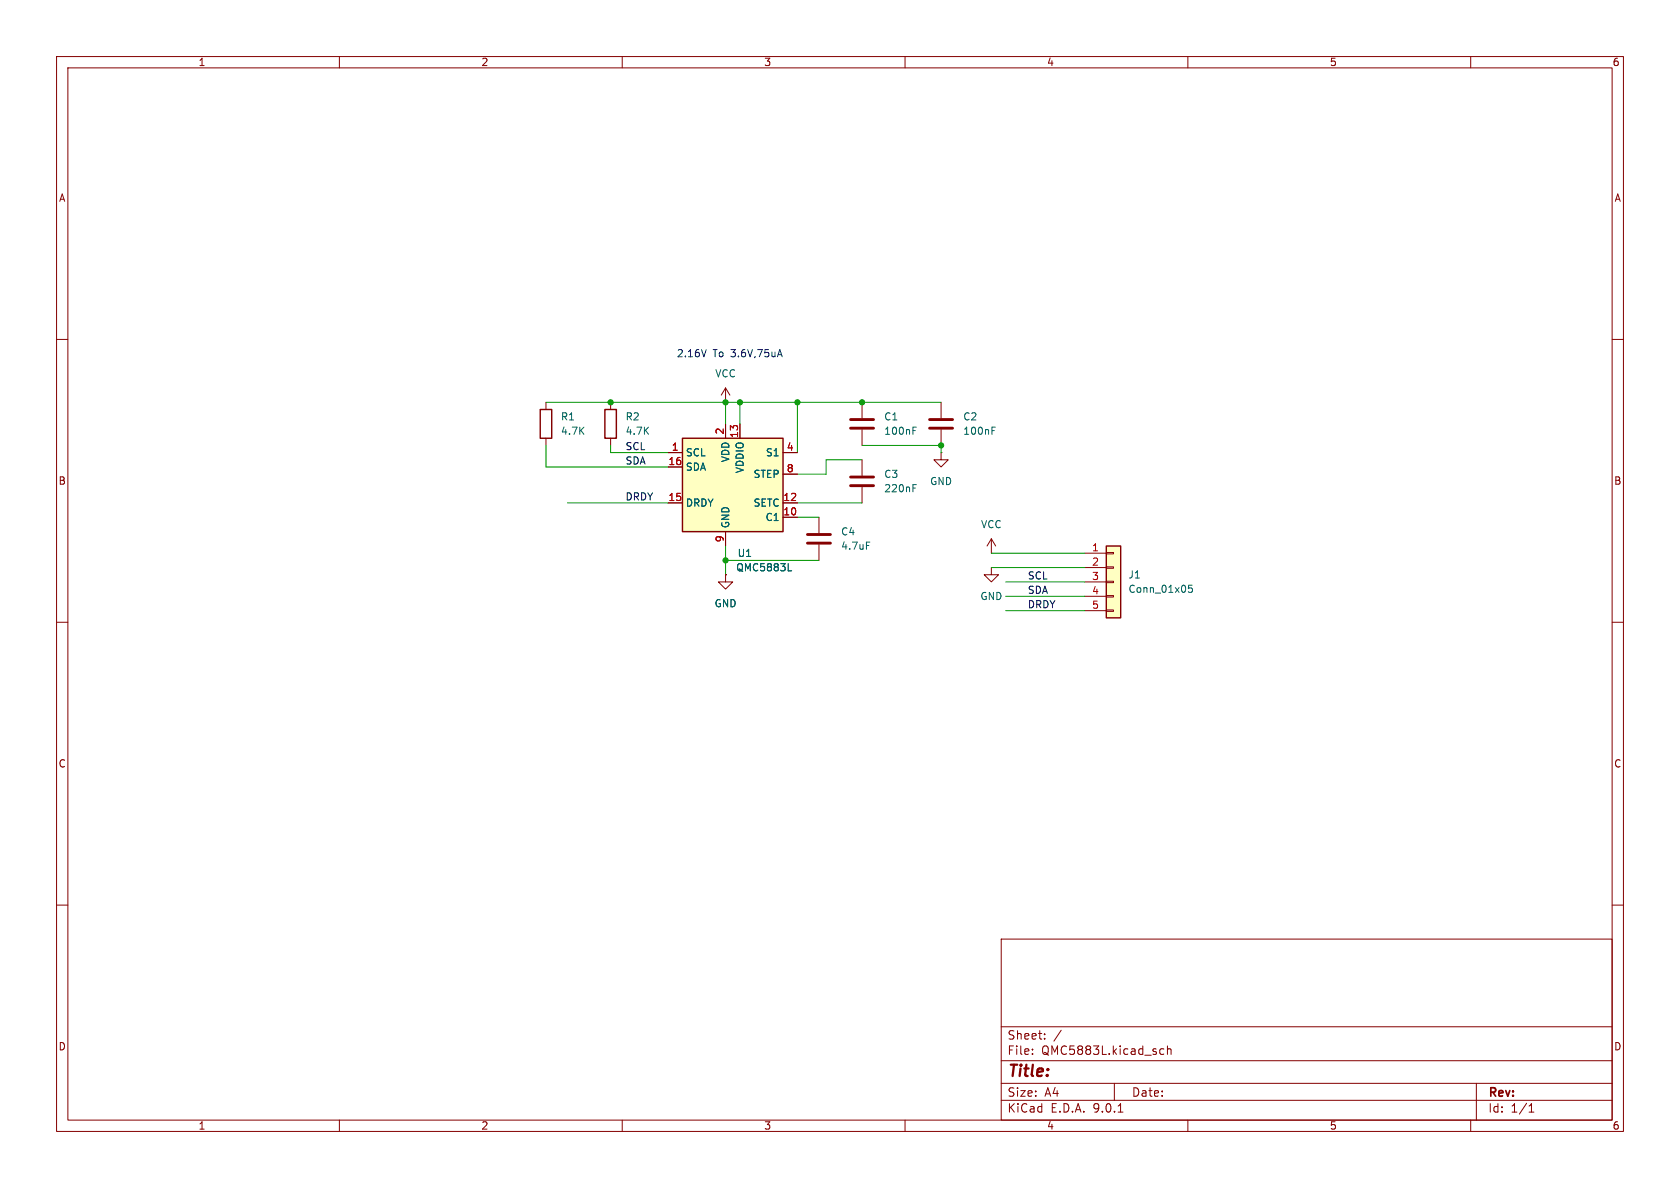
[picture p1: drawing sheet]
(kicad_sch
 (version 20250114)
 (generator "eeschema")
 (generator_version "9.0")
 (paper "A4")
 (lib_symbols
  (symbol "Connector_Generic:Conn_01x05"
   (pin_names
    (offset 1.016) (hide yes)) (exclude_from_sim no) (in_bom yes) (on_board yes)
   (property "Reference" "J" (at 0 7.62 0) (effects (font (size 1.27 1.27))))
   (property "Value" "Conn_01x05" (at 0 -7.62 0) (effects (font (size 1.27 1.27))))
   (property "Footprint" "" (at 0 0 0) (effects (font (size 1.27 1.27)) (hide yes)))
   (property "Datasheet" "~" (at 0 0 0) (effects (font (size 1.27 1.27)) (hide yes)))
   (property "Description" "Generic connector, single row, 01x05, script generated (kicad-library-utils/schlib/autogen/connector/)" (at 0 0 0) (effects (font (size 1.27 1.27)) (hide yes)))
   (symbol "Conn_01x05_1_1"
    (rectangle (start -1.27 6.35) (end 1.27 -6.35) (stroke (width 0.254) (type default)) (fill (type background)))
    (rectangle (start -1.27 5.207) (end 0 4.953) (stroke (width 0.1524) (type default)) (fill (type none)))
    (rectangle (start -1.27 2.667) (end 0 2.413) (stroke (width 0.1524) (type default)) (fill (type none)))
    (rectangle (start -1.27 0.127) (end 0 -0.127) (stroke (width 0.1524) (type default)) (fill (type none)))
    (rectangle (start -1.27 -2.413) (end 0 -2.667) (stroke (width 0.1524) (type default)) (fill (type none)))
    (rectangle (start -1.27 -4.953) (end 0 -5.207) (stroke (width 0.1524) (type default)) (fill (type none)))
    (pin passive line (at -5.08 5.08 0) (length 3.81) (name "Pin_1" (effects (font (size 1.27 1.27)))) (number "1" (effects (font (size 1.27 1.27)))))
    (pin passive line (at -5.08 2.54 0) (length 3.81) (name "Pin_2" (effects (font (size 1.27 1.27)))) (number "2" (effects (font (size 1.27 1.27)))))
    (pin passive line (at -5.08 0 0) (length 3.81) (name "Pin_3" (effects (font (size 1.27 1.27)))) (number "3" (effects (font (size 1.27 1.27)))))
    (pin passive line (at -5.08 -2.54 0) (length 3.81) (name "Pin_4" (effects (font (size 1.27 1.27)))) (number "4" (effects (font (size 1.27 1.27)))))
    (pin passive line (at -5.08 -5.08 0) (length 3.81) (name "Pin_5" (effects (font (size 1.27 1.27)))) (number "5" (effects (font (size 1.27 1.27))))))
   (embedded_fonts no))
  (symbol "PCM_Capacitor_AKL:C_1206"
   (pin_numbers (hide yes))
   (pin_names
    (offset 0.254)) (exclude_from_sim no) (in_bom yes) (on_board yes)
   (property "Reference" "C" (at 0.635 2.54 0) (effects (font (size 1.27 1.27)) (justify left)))
   (property "Value" "C_1206" (at 0.635 -2.54 0) (effects (font (size 1.27 1.27)) (justify left)))
   (property "Footprint" "PCM_Capacitor_SMD_AKL:C_1206_3216Metric" (at 0.9652 -3.81 0) (effects (font (size 1.27 1.27)) (hide yes)))
   (property "Datasheet" "~" (at 0 0 0) (effects (font (size 1.27 1.27)) (hide yes)))
   (property "Description" "SMD 1206 MLCC capacitor, Alternate KiCad Library" (at 0 0 0) (effects (font (size 1.27 1.27)) (hide yes)))
   (symbol "C_1206_0_1"
    (polyline (pts (xy -2.032 0.762) (xy 2.032 0.762)) (stroke (width 0.508) (type default)) (fill (type none)))
    (polyline (pts (xy -2.032 -0.762) (xy 2.032 -0.762)) (stroke (width 0.508) (type default)) (fill (type none))))
   (symbol "C_1206_0_2"
    (polyline (pts (xy -2.54 -2.54) (xy -0.381 -0.381)) (stroke (width 0) (type default)) (fill (type none)))
    (polyline (pts (xy -0.508 -0.508) (xy -1.651 0.635)) (stroke (width 0.508) (type default)) (fill (type none)))
    (polyline (pts (xy -0.508 -0.508) (xy 0.635 -1.651)) (stroke (width 0.508) (type default)) (fill (type none)))
    (polyline (pts (xy 0.381 0.381) (xy 2.54 2.54)) (stroke (width 0) (type default)) (fill (type none)))
    (polyline (pts (xy 0.508 0.508) (xy -0.635 1.651)) (stroke (width 0.508) (type default)) (fill (type none)))
    (polyline (pts (xy 0.508 0.508) (xy 1.651 -0.635)) (stroke (width 0.508) (type default)) (fill (type none))))
   (symbol "C_1206_1_1"
    (pin passive line (at 0 3.81 270) (length 2.794) (name "~" (effects (font (size 1.27 1.27)))) (number "1" (effects (font (size 1.27 1.27)))))
    (pin passive line (at 0 -3.81 90) (length 2.794) (name "~" (effects (font (size 1.27 1.27)))) (number "2" (effects (font (size 1.27 1.27))))))
   (symbol "C_1206_1_2"
    (pin passive line (at -2.54 -2.54 90) (length 0) (name "~" (effects (font (size 1.27 1.27)))) (number "2" (effects (font (size 1.27 1.27)))))
    (pin passive line (at 2.54 2.54 270) (length 0) (name "~" (effects (font (size 1.27 1.27)))) (number "1" (effects (font (size 1.27 1.27))))))
   (embedded_fonts no))
  (symbol "PCM_Resistor_AKL:R_1206"
   (pin_numbers (hide yes))
   (pin_names
    (offset 0)) (exclude_from_sim no) (in_bom yes) (on_board yes)
   (property "Reference" "R" (at 2.54 1.27 0) (effects (font (size 1.27 1.27)) (justify left)))
   (property "Value" "R_1206" (at 2.54 -1.27 0) (effects (font (size 1.27 1.27)) (justify left)))
   (property "Footprint" "PCM_Resistor_SMD_AKL:R_1206_3216Metric" (at 0 -11.43 0) (effects (font (size 1.27 1.27)) (hide yes)))
   (property "Datasheet" "~" (at 0 0 0) (effects (font (size 1.27 1.27)) (hide yes)))
   (property "Description" "SMD 1206 Chip Resistor, European Symbol, Alternate KiCad Library" (at 0 0 0) (effects (font (size 1.27 1.27)) (hide yes)))
   (symbol "R_1206_0_1"
    (rectangle (start -1.016 2.54) (end 1.016 -2.54) (stroke (width 0.254) (type default)) (fill (type none))))
   (symbol "R_1206_0_2"
    (polyline (pts (xy -2.54 -2.54) (xy -1.524 -1.524)) (stroke (width 0) (type default)) (fill (type none)))
    (polyline (pts (xy 1.524 1.524) (xy 2.54 2.54)) (stroke (width 0) (type default)) (fill (type none)))
    (polyline (pts (xy 1.524 1.524) (xy 0.889 2.159) (xy -2.159 -0.889) (xy -0.889 -2.159) (xy 2.159 0.889) (xy 1.524 1.524)) (stroke (width 0.254) (type default)) (fill (type none))))
   (symbol "R_1206_1_1"
    (pin passive line (at 0 3.81 270) (length 1.27) (name "~" (effects (font (size 1.27 1.27)))) (number "1" (effects (font (size 1.27 1.27)))))
    (pin passive line (at 0 -3.81 90) (length 1.27) (name "~" (effects (font (size 1.27 1.27)))) (number "2" (effects (font (size 1.27 1.27))))))
   (symbol "R_1206_1_2"
    (pin passive line (at -2.54 -2.54 0) (length 0) (name "" (effects (font (size 1.27 1.27)))) (number "2" (effects (font (size 1.27 1.27)))))
    (pin passive line (at 2.54 2.54 180) (length 0) (name "" (effects (font (size 1.27 1.27)))) (number "1" (effects (font (size 1.27 1.27))))))
   (embedded_fonts no))
  (symbol "QMC5883L_1" (exclude_from_sim no) (in_bom yes) (on_board yes)
   (property "Reference" "U" (at -7.62 7.62 0) (effects (font (size 1.27 1.27)) (justify left top)))
   (property "Value" "QMC5883L" (at 5.08 7.62 0) (effects (font (size 1.27 1.27)) (justify left top)))
   (property "Footprint" "Package_LGA:LGA-16_3x3mm_P0.5mm" (at 2.54 -3.048 0) (effects (font (size 1.27 1.27)) (hide yes)))
   (property "Datasheet" "https://www.jlc-smt.com/lcsc/detail?componentCode=C976032" (at 11.684 37.846 0) (effects (font (size 1.27 1.27)) (hide yes)))
   (property "Description" "3-axis Magnetic Sensor, I2C Interface, LGA-16(3x3)" (at 5.08 -3.302 0) (effects (font (size 1.27 1.27)) (hide yes)))
   (symbol "QMC5883L_1_0_1"
    (rectangle (start -7.62 5.08) (end 10.16 -11.43) (stroke (width 0.254) (type default)) (fill (type background))))
   (symbol "QMC5883L_1_1_1"
    (pin input line (at -10.16 2.54 0) (length 2.54) (name "SCL" (effects (font (size 1.27 1.27)))) (number "1" (effects (font (size 1.27 1.27)))))
    (pin bidirectional line (at -10.16 0 0) (length 2.54) (name "SDA" (effects (font (size 1.27 1.27)))) (number "16" (effects (font (size 1.27 1.27)))))
    (pin output line (at -10.16 -6.35 0) (length 2.54) (name "DRDY" (effects (font (size 1.27 1.27)))) (number "15" (effects (font (size 1.27 1.27)))))
    (pin power_in line (at 0 7.62 270) (length 2.54) (name "VDD" (effects (font (size 1.27 1.27)))) (number "2" (effects (font (size 1.27 1.27)))))
    (pin passive line (at 0 -13.97 90) (length 2.54) (hide yes) (name "GND" (effects (font (size 1.27 1.27)))) (number "11" (effects (font (size 1.27 1.27)))))
    (pin power_in line (at 0 -13.97 90) (length 2.54) (name "GND" (effects (font (size 1.27 1.27)))) (number "9" (effects (font (size 1.27 1.27)))))
    (pin no_connect line (at 1.27 -2.54 180) (length 2.54) (hide yes) (name "NC" (effects (font (size 1.27 1.27)))) (number "14" (effects (font (size 1.27 1.27)))))
    (pin no_connect line (at 1.27 -2.54 180) (length 2.54) (hide yes) (name "NC" (effects (font (size 1.27 1.27)))) (number "3" (effects (font (size 1.27 1.27)))))
    (pin no_connect line (at 1.27 -2.54 180) (length 2.54) (hide yes) (name "NC" (effects (font (size 1.27 1.27)))) (number "5" (effects (font (size 1.27 1.27)))))
    (pin no_connect line (at 1.27 -2.54 180) (length 2.54) (hide yes) (name "NC" (effects (font (size 1.27 1.27)))) (number "6" (effects (font (size 1.27 1.27)))))
    (pin no_connect line (at 1.27 -2.54 180) (length 2.54) (hide yes) (name "NC" (effects (font (size 1.27 1.27)))) (number "7" (effects (font (size 1.27 1.27)))))
    (pin power_in line (at 2.54 7.62 270) (length 2.54) (name "VDDIO" (effects (font (size 1.27 1.27)))) (number "13" (effects (font (size 1.27 1.27)))))
    (pin passive line (at 12.7 2.54 180) (length 2.54) (name "S1" (effects (font (size 1.27 1.27)))) (number "4" (effects (font (size 1.27 1.27)))))
    (pin passive line (at 12.7 -1.27 180) (length 2.54) (name "STEP" (effects (font (size 1.27 1.27)))) (number "8" (effects (font (size 1.27 1.27)))))
    (pin passive line (at 12.7 -6.35 180) (length 2.54) (name "SETC" (effects (font (size 1.27 1.27)))) (number "12" (effects (font (size 1.27 1.27)))))
    (pin passive line (at 12.7 -8.89 180) (length 2.54) (name "C1" (effects (font (size 1.27 1.27)))) (number "10" (effects (font (size 1.27 1.27))))))
   (embedded_fonts no))
  (symbol "power:GND"
   (power)
   (pin_numbers (hide yes))
   (pin_names
    (offset 0) (hide yes)) (exclude_from_sim no) (in_bom yes) (on_board yes)
   (property "Reference" "#PWR" (at 0 -6.35 0) (effects (font (size 1.27 1.27)) (hide yes)))
   (property "Value" "GND" (at 0 -3.81 0) (effects (font (size 1.27 1.27))))
   (property "Footprint" "" (at 0 0 0) (effects (font (size 1.27 1.27)) (hide yes)))
   (property "Datasheet" "" (at 0 0 0) (effects (font (size 1.27 1.27)) (hide yes)))
   (property "Description" "Power symbol creates a global label with name \"GND\" , ground" (at 0 0 0) (effects (font (size 1.27 1.27)) (hide yes)))
   (symbol "GND_0_1"
    (polyline (pts (xy 0 0) (xy 0 -1.27) (xy 1.27 -1.27) (xy 0 -2.54) (xy -1.27 -1.27) (xy 0 -1.27)) (stroke (width 0) (type default)) (fill (type none))))
   (symbol "GND_1_1"
    (pin power_in line (at 0 0 270) (length 0) (name "~" (effects (font (size 1.27 1.27)))) (number "1" (effects (font (size 1.27 1.27))))))
   (embedded_fonts no))
  (symbol "power:VCC"
   (power)
   (pin_numbers (hide yes))
   (pin_names
    (offset 0) (hide yes)) (exclude_from_sim no) (in_bom yes) (on_board yes)
   (property "Reference" "#PWR" (at 0 -3.81 0) (effects (font (size 1.27 1.27)) (hide yes)))
   (property "Value" "VCC" (at 0 3.556 0) (effects (font (size 1.27 1.27))))
   (property "Footprint" "" (at 0 0 0) (effects (font (size 1.27 1.27)) (hide yes)))
   (property "Datasheet" "" (at 0 0 0) (effects (font (size 1.27 1.27)) (hide yes)))
   (property "Description" "Power symbol creates a global label with name \"VCC\"" (at 0 0 0) (effects (font (size 1.27 1.27)) (hide yes)))
   (symbol "VCC_0_1"
    (polyline (pts (xy -0.762 1.27) (xy 0 2.54)) (stroke (width 0) (type default)) (fill (type none)))
    (polyline (pts (xy 0 2.54) (xy 0.762 1.27)) (stroke (width 0) (type default)) (fill (type none)))
    (polyline (pts (xy 0 0) (xy 0 2.54)) (stroke (width 0) (type default)) (fill (type none))))
   (symbol "VCC_1_1"
    (pin power_in line (at 0 0 90) (length 0) (name "~" (effects (font (size 1.27 1.27)))) (number "1" (effects (font (size 1.27 1.27))))))
   (embedded_fonts no)))
 (text "2.16V To 3.6V,75uA"
  (exclude_from_sim no)
  (at 129.032 62.738 0)
  (effects (font (size 1.27 1.27))))
 (junction
  (at 128.27 71.12)
  (diameter 0)
  (color 0 0 0 0))
 (junction
  (at 140.97 71.12)
  (diameter 0)
  (color 0 0 0 0))
 (junction
  (at 128.27 99.06)
  (diameter 0)
  (color 0 0 0 0))
 (junction
  (at 130.81 71.12)
  (diameter 0)
  (color 0 0 0 0))
 (junction
  (at 107.95 71.12)
  (diameter 0)
  (color 0 0 0 0))
 (junction
  (at 152.4 71.12)
  (diameter 0)
  (color 0 0 0 0))
 (junction
  (at 166.37 78.74)
  (diameter 0)
  (color 0 0 0 0))
 (wire
  (pts (xy 96.52 71.12) (xy 107.95 71.12))
  (stroke (width 0) (type default)))
 (wire
  (pts (xy 146.05 83.82) (xy 146.05 81.28))
  (stroke (width 0) (type default)))
 (wire
  (pts (xy 128.27 74.93) (xy 128.27 71.12))
  (stroke (width 0) (type default)))
 (wire
  (pts (xy 128.27 71.12) (xy 130.81 71.12))
  (stroke (width 0) (type default)))
 (wire
  (pts (xy 130.81 71.12) (xy 130.81 74.93))
  (stroke (width 0) (type default)))
 (wire
  (pts (xy 140.97 83.82) (xy 146.05 83.82))
  (stroke (width 0) (type default)))
 (wire
  (pts (xy 128.27 99.06) (xy 128.27 96.52))
  (stroke (width 0) (type default)))
 (wire
  (pts (xy 177.8 102.87) (xy 191.77 102.87))
  (stroke (width 0) (type default)))
 (wire
  (pts (xy 140.97 71.12) (xy 140.97 80.01))
  (stroke (width 0) (type default)))
 (wire
  (pts (xy 107.95 80.01) (xy 107.95 78.74))
  (stroke (width 0) (type default)))
 (wire
  (pts (xy 140.97 88.9) (xy 152.4 88.9))
  (stroke (width 0) (type default)))
 (wire
  (pts (xy 152.4 71.12) (xy 166.37 71.12))
  (stroke (width 0) (type default)))
 (wire
  (pts (xy 128.27 99.06) (xy 144.78 99.06))
  (stroke (width 0) (type default)))
 (wire
  (pts (xy 100.33 88.9) (xy 118.11 88.9))
  (stroke (width 0) (type default)))
 (wire
  (pts (xy 175.26 100.33) (xy 191.77 100.33))
  (stroke (width 0) (type default)))
 (wire
  (pts (xy 107.95 71.12) (xy 128.27 71.12))
  (stroke (width 0) (type default)))
 (wire
  (pts (xy 140.97 91.44) (xy 144.78 91.44))
  (stroke (width 0) (type default)))
 (wire
  (pts (xy 118.11 80.01) (xy 107.95 80.01))
  (stroke (width 0) (type default)))
 (wire
  (pts (xy 128.27 101.6) (xy 128.27 99.06))
  (stroke (width 0) (type default)))
 (wire
  (pts (xy 96.52 82.55) (xy 96.52 78.74))
  (stroke (width 0) (type default)))
 (wire
  (pts (xy 177.8 107.95) (xy 191.77 107.95))
  (stroke (width 0) (type default)))
 (wire
  (pts (xy 146.05 81.28) (xy 152.4 81.28))
  (stroke (width 0) (type default)))
 (wire
  (pts (xy 177.8 105.41) (xy 191.77 105.41))
  (stroke (width 0) (type default)))
 (wire
  (pts (xy 130.81 71.12) (xy 140.97 71.12))
  (stroke (width 0) (type default)))
 (wire
  (pts (xy 166.37 78.74) (xy 166.37 80.01))
  (stroke (width 0) (type default)))
 (wire
  (pts (xy 118.11 82.55) (xy 96.52 82.55))
  (stroke (width 0) (type default)))
 (wire
  (pts (xy 140.97 71.12) (xy 152.4 71.12))
  (stroke (width 0) (type default)))
 (wire
  (pts (xy 152.4 78.74) (xy 166.37 78.74))
  (stroke (width 0) (type default)))
 (wire
  (pts (xy 175.26 97.79) (xy 191.77 97.79))
  (stroke (width 0) (type default)))
 (label "SDA"
  (at 181.61 105.41 0)
  (effects (font (size 1.27 1.27)) (justify left bottom)))
 (label "SCL"
  (at 110.49 80.01 0)
  (effects (font (size 1.27 1.27)) (justify left bottom)))
 (label "DRDY"
  (at 110.49 88.9 0)
  (effects (font (size 1.27 1.27)) (justify left bottom)))
 (label "SCL"
  (at 181.61 102.87 0)
  (effects (font (size 1.27 1.27)) (justify left bottom)))
 (label "DRDY"
  (at 181.61 107.95 0)
  (effects (font (size 1.27 1.27)) (justify left bottom)))
 (label "SDA"
  (at 110.49 82.55 0)
  (effects (font (size 1.27 1.27)) (justify left bottom)))
 (symbol
  (lib_id "PCM_Resistor_AKL:R_1206")
  (at 96.52 74.93 0)
  (unit 1)
  (exclude_from_sim no)
  (in_bom yes)
  (on_board yes)
  (dnp no)
  (fields_autoplaced yes)
  (property "Reference" "R1" (at 99.06 73.6599 0) (effects (font (size 1.27 1.27)) (justify left)))
  (property "Value" "4.7K" (at 99.06 76.1999 0) (effects (font (size 1.27 1.27)) (justify left)))
  (property "Footprint" "PCM_Resistor_SMD_AKL:R_1206_3216Metric" (at 96.52 86.36 0) (effects (font (size 1.27 1.27)) (hide yes)))
  (property "Datasheet" "~" (at 96.52 74.93 0) (effects (font (size 1.27 1.27)) (hide yes)))
  (property "Description" "SMD 1206 Chip Resistor, European Symbol, Alternate KiCad Library" (at 96.52 74.93 0) (effects (font (size 1.27 1.27)) (hide yes)))
  (pin "1")
  (pin "2"))
 (symbol
  (lib_id "power:GND")
  (at 175.26 100.33 0)
  (unit 1)
  (exclude_from_sim no)
  (in_bom yes)
  (on_board yes)
  (dnp no)
  (fields_autoplaced yes)
  (property "Reference" "#PWR04" (at 175.26 106.68 0) (effects (font (size 1.27 1.27)) (hide yes)))
  (property "Value" "GND" (at 175.26 105.41 0) (effects (font (size 1.27 1.27))))
  (property "Footprint" "" (at 175.26 100.33 0) (effects (font (size 1.27 1.27)) (hide yes)))
  (property "Datasheet" "" (at 175.26 100.33 0) (effects (font (size 1.27 1.27)) (hide yes)))
  (property "Description" "Power symbol creates a global label with name \"GND\" , ground" (at 175.26 100.33 0) (effects (font (size 1.27 1.27)) (hide yes)))
  (pin "1"))
 (symbol
  (lib_id "PCM_Capacitor_AKL:C_1206")
  (at 152.4 74.93 0)
  (unit 1)
  (exclude_from_sim no)
  (in_bom yes)
  (on_board yes)
  (dnp no)
  (fields_autoplaced yes)
  (property "Reference" "C1" (at 156.21 73.6599 0) (effects (font (size 1.27 1.27)) (justify left)))
  (property "Value" "100nF" (at 156.21 76.1999 0) (effects (font (size 1.27 1.27)) (justify left)))
  (property "Footprint" "PCM_Capacitor_SMD_AKL:C_1206_3216Metric" (at 153.3652 78.74 0) (effects (font (size 1.27 1.27)) (hide yes)))
  (property "Datasheet" "~" (at 152.4 74.93 0) (effects (font (size 1.27 1.27)) (hide yes)))
  (property "Description" "SMD 1206 MLCC capacitor, Alternate KiCad Library" (at 152.4 74.93 0) (effects (font (size 1.27 1.27)) (hide yes)))
  (pin "2")
  (pin "1"))
 (symbol
  (lib_id "power:VCC")
  (at 175.26 97.79 0)
  (unit 1)
  (exclude_from_sim no)
  (in_bom yes)
  (on_board yes)
  (dnp no)
  (fields_autoplaced yes)
  (property "Reference" "#PWR03" (at 175.26 101.6 0) (effects (font (size 1.27 1.27)) (hide yes)))
  (property "Value" "VCC" (at 175.26 92.71 0) (effects (font (size 1.27 1.27))))
  (property "Footprint" "" (at 175.26 97.79 0) (effects (font (size 1.27 1.27)) (hide yes)))
  (property "Datasheet" "" (at 175.26 97.79 0) (effects (font (size 1.27 1.27)) (hide yes)))
  (property "Description" "Power symbol creates a global label with name \"VCC\"" (at 175.26 97.79 0) (effects (font (size 1.27 1.27)) (hide yes)))
  (pin "1"))
 (symbol
  (lib_id "PCM_Resistor_AKL:R_1206")
  (at 107.95 74.93 0)
  (unit 1)
  (exclude_from_sim no)
  (in_bom yes)
  (on_board yes)
  (dnp no)
  (fields_autoplaced yes)
  (property "Reference" "R2" (at 110.49 73.6599 0) (effects (font (size 1.27 1.27)) (justify left)))
  (property "Value" "4.7K" (at 110.49 76.1999 0) (effects (font (size 1.27 1.27)) (justify left)))
  (property "Footprint" "PCM_Resistor_SMD_AKL:R_1206_3216Metric" (at 107.95 86.36 0) (effects (font (size 1.27 1.27)) (hide yes)))
  (property "Datasheet" "~" (at 107.95 74.93 0) (effects (font (size 1.27 1.27)) (hide yes)))
  (property "Description" "SMD 1206 Chip Resistor, European Symbol, Alternate KiCad Library" (at 107.95 74.93 0) (effects (font (size 1.27 1.27)) (hide yes)))
  (pin "1")
  (pin "2"))
 (symbol
  (lib_id "PCM_Capacitor_AKL:C_1206")
  (at 144.78 95.25 0)
  (unit 1)
  (exclude_from_sim no)
  (in_bom yes)
  (on_board yes)
  (dnp no)
  (fields_autoplaced yes)
  (property "Reference" "C4" (at 148.59 93.9799 0) (effects (font (size 1.27 1.27)) (justify left)))
  (property "Value" "4.7uF" (at 148.59 96.5199 0) (effects (font (size 1.27 1.27)) (justify left)))
  (property "Footprint" "PCM_Capacitor_SMD_AKL:C_1206_3216Metric" (at 145.7452 99.06 0) (effects (font (size 1.27 1.27)) (hide yes)))
  (property "Datasheet" "~" (at 144.78 95.25 0) (effects (font (size 1.27 1.27)) (hide yes)))
  (property "Description" "SMD 1206 MLCC capacitor, Alternate KiCad Library" (at 144.78 95.25 0) (effects (font (size 1.27 1.27)) (hide yes)))
  (pin "2")
  (pin "1"))
 (symbol
  (lib_id "PCM_Capacitor_AKL:C_1206")
  (at 152.4 85.09 0)
  (unit 1)
  (exclude_from_sim no)
  (in_bom yes)
  (on_board yes)
  (dnp no)
  (fields_autoplaced yes)
  (property "Reference" "C3" (at 156.21 83.8199 0) (effects (font (size 1.27 1.27)) (justify left)))
  (property "Value" "220nF" (at 156.21 86.3599 0) (effects (font (size 1.27 1.27)) (justify left)))
  (property "Footprint" "PCM_Capacitor_SMD_AKL:C_1206_3216Metric" (at 153.3652 88.9 0) (effects (font (size 1.27 1.27)) (hide yes)))
  (property "Datasheet" "~" (at 152.4 85.09 0) (effects (font (size 1.27 1.27)) (hide yes)))
  (property "Description" "SMD 1206 MLCC capacitor, Alternate KiCad Library" (at 152.4 85.09 0) (effects (font (size 1.27 1.27)) (hide yes)))
  (pin "2")
  (pin "1"))
 (symbol
  (lib_id "Connector_Generic:Conn_01x05")
  (at 196.85 102.87 0)
  (unit 1)
  (exclude_from_sim no)
  (in_bom yes)
  (on_board yes)
  (dnp no)
  (fields_autoplaced yes)
  (property "Reference" "J1" (at 199.39 101.5999 0) (effects (font (size 1.27 1.27)) (justify left)))
  (property "Value" "Conn_01x05" (at 199.39 104.1399 0) (effects (font (size 1.27 1.27)) (justify left)))
  (property "Footprint" "Connector_PinHeader_2.54mm:PinHeader_1x05_P2.54mm_Vertical" (at 196.85 102.87 0) (effects (font (size 1.27 1.27)) (hide yes)))
  (property "Datasheet" "~" (at 196.85 102.87 0) (effects (font (size 1.27 1.27)) (hide yes)))
  (property "Description" "Generic connector, single row, 01x05, script generated (kicad-library-utils/schlib/autogen/connector/)" (at 196.85 102.87 0) (effects (font (size 1.27 1.27)) (hide yes)))
  (pin "1")
  (pin "3")
  (pin "4")
  (pin "2")
  (pin "5"))
 (symbol
  (lib_id "PCM_Capacitor_AKL:C_1206")
  (at 166.37 74.93 0)
  (unit 1)
  (exclude_from_sim no)
  (in_bom yes)
  (on_board yes)
  (dnp no)
  (fields_autoplaced yes)
  (property "Reference" "C2" (at 170.18 73.6599 0) (effects (font (size 1.27 1.27)) (justify left)))
  (property "Value" "100nF" (at 170.18 76.1999 0) (effects (font (size 1.27 1.27)) (justify left)))
  (property "Footprint" "PCM_Capacitor_SMD_AKL:C_1206_3216Metric" (at 167.3352 78.74 0) (effects (font (size 1.27 1.27)) (hide yes)))
  (property "Datasheet" "~" (at 166.37 74.93 0) (effects (font (size 1.27 1.27)) (hide yes)))
  (property "Description" "SMD 1206 MLCC capacitor, Alternate KiCad Library" (at 166.37 74.93 0) (effects (font (size 1.27 1.27)) (hide yes)))
  (pin "2")
  (pin "1"))
 (symbol
  (lib_id "power:GND")
  (at 166.37 80.01 0)
  (unit 1)
  (exclude_from_sim no)
  (in_bom yes)
  (on_board yes)
  (dnp no)
  (fields_autoplaced yes)
  (property "Reference" "#PWR02" (at 166.37 86.36 0) (effects (font (size 1.27 1.27)) (hide yes)))
  (property "Value" "GND" (at 166.37 85.09 0) (effects (font (size 1.27 1.27))))
  (property "Footprint" "" (at 166.37 80.01 0) (effects (font (size 1.27 1.27)) (hide yes)))
  (property "Datasheet" "" (at 166.37 80.01 0) (effects (font (size 1.27 1.27)) (hide yes)))
  (property "Description" "Power symbol creates a global label with name \"GND\" , ground" (at 166.37 80.01 0) (effects (font (size 1.27 1.27)) (hide yes)))
  (pin "1"))
 (symbol
  (lib_id "power:VCC")
  (at 128.27 71.12 0)
  (unit 1)
  (exclude_from_sim no)
  (in_bom yes)
  (on_board yes)
  (dnp no)
  (fields_autoplaced yes)
  (property "Reference" "#PWR01" (at 128.27 74.93 0) (effects (font (size 1.27 1.27)) (hide yes)))
  (property "Value" "VCC" (at 128.27 66.04 0) (effects (font (size 1.27 1.27))))
  (property "Footprint" "" (at 128.27 71.12 0) (effects (font (size 1.27 1.27)) (hide yes)))
  (property "Datasheet" "" (at 128.27 71.12 0) (effects (font (size 1.27 1.27)) (hide yes)))
  (property "Description" "Power symbol creates a global label with name \"VCC\"" (at 128.27 71.12 0) (effects (font (size 1.27 1.27)) (hide yes)))
  (pin "1"))
 (symbol
  (lib_name "QMC5883L_1")
  (lib_id "Library:QMC5883L")
  (at 128.27 82.55 0)
  (unit 1)
  (exclude_from_sim no)
  (in_bom yes)
  (on_board yes)
  (dnp no)
  (property "Reference" "U1" (at 130.302 97.79 0) (effects (font (size 1.27 1.27)) (justify left)))
  (property "Value" "QMC5883L" (at 130.048 100.33 0) (effects (font (size 1.27 1.27)) (justify left)))
  (property "Footprint" "Library:LGA-16_3x3mm_P0.5mm" (at 130.81 85.598 0) (effects (font (size 1.27 1.27)) (hide yes)))
  (property "Datasheet" "https://www.jlc-smt.com/lcsc/detail?componentCode=C976032" (at 139.954 44.704 0) (effects (font (size 1.27 1.27)) (hide yes)))
  (property "Description" "3-axis Magnetic Sensor, I2C Interface, LGA-16(3x3)" (at 133.35 85.852 0) (effects (font (size 1.27 1.27)) (hide yes)))
  (pin "16")
  (pin "12")
  (pin "14")
  (pin "8")
  (pin "10")
  (pin "4")
  (pin "1")
  (pin "11")
  (pin "15")
  (pin "7")
  (pin "2")
  (pin "9")
  (pin "13")
  (pin "5")
  (pin "6")
  (pin "3"))
 (symbol
  (lib_id "power:GND")
  (at 128.27 101.6 0)
  (unit 1)
  (exclude_from_sim no)
  (in_bom yes)
  (on_board yes)
  (dnp no)
  (fields_autoplaced yes)
  (property "Reference" "#PWR05" (at 128.27 107.95 0) (effects (font (size 1.27 1.27)) (hide yes)))
  (property "Value" "GND" (at 128.27 106.68 0) (effects (font (size 1.27 1.27))))
  (property "Footprint" "" (at 128.27 101.6 0) (effects (font (size 1.27 1.27)) (hide yes)))
  (property "Datasheet" "" (at 128.27 101.6 0) (effects (font (size 1.27 1.27)) (hide yes)))
  (property "Description" "Power symbol creates a global label with name \"GND\" , ground" (at 128.27 101.6 0) (effects (font (size 1.27 1.27)) (hide yes)))
  (pin "1"))
 (sheet_instances
  (path ""
   (page "1")))
 (embedded_fonts no))
